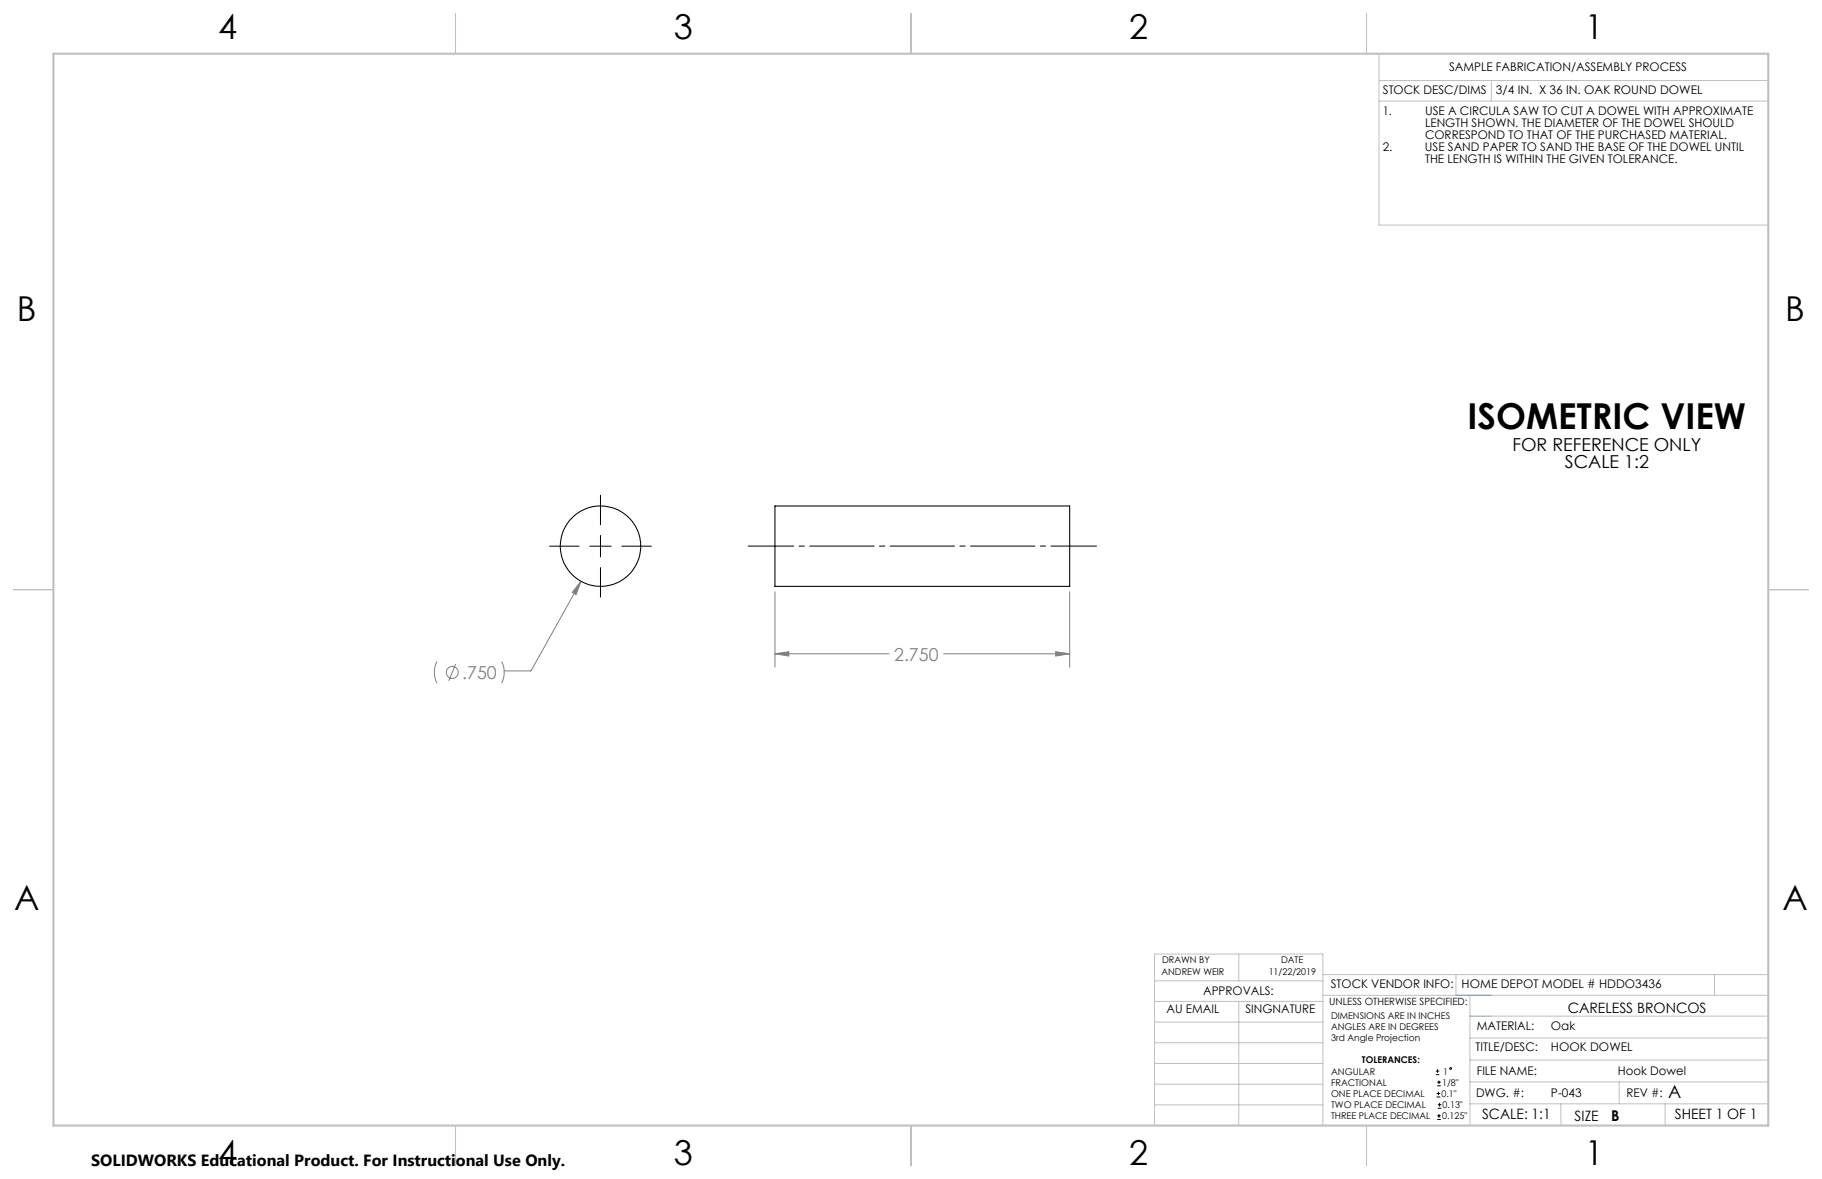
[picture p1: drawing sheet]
<svg xmlns="http://www.w3.org/2000/svg" width="432mm" height="279mm" viewBox="0 0 432 279" stroke-linecap="round" stroke-linejoin="round" font-family="sans-serif">
<g fill="none" stroke="#808080" stroke-width=".24">
<path d="M137.7 137.8l-11.9 21.2h-6.3M137.7 137.8l-1.2 3.1-.9-.5zM103.5 156.8l-.1 .3a5.7 5.7 0 0 0 .1 4.8M108 157.3l-1.6 4.1M118.9 156.8a5.7 5.7 0 0 1 0 5.1M183.7 140.2v17.9M183.7 154.9h27M183.7 154.9l3.2-.5v1.1zM223.6 154.9h29.9M250.2 154.4l3.3 .5-3.3 .6zM253.5 140.2v17.9"/>
<circle cx="107.2" cy="159.4" r="1.4"/>
</g>
<g fill="none" stroke="#000" stroke-width=".24">
<path d="M142.3 117.4v7M130.2 129.4h7M139.8 129.4h5.1M142.3 126.9v5.1M142.3 134.5v7M147.4 129.4h7M340.3 254.7h.8M340.3 253.8h.8M340.5 260h.8M340.5 259.2h.8M340.6 257.3h.9M340.6 256.5h.9"/>
<path d="M340.7 253.4v.8M340.9 258.7v.8M341 256.1v.8M340.6 265.3h.9M340.6 264.4h.9M340.7 262.6h.9M340.7 261.8h.9M341 264v.9M341.2 261.4v.8"/>
<circle cx="343.8" cy="253.2" r=".2"/>
</g>
<path d="M177.3 129.4h82.6" fill="none" stroke="#000" stroke-width=".24" stroke-dasharray="15.2 1.3 1.3 1.3" stroke-dashoffset="4.4"/>
<g fill="none" stroke="#c0c0c0" stroke-width=".24">
<path d="M326.8 19.1h92.3M326.8 12.7v40.6h92.3M353.4 19.1v4.9M326.8 24h92.3M273.6 232.4h39.9M273.6 237.3h39.9M293.6 226.1v6.3M293.6 237.3v29.4M313.5 235.9h105.6M313.5 231h105.6M345.1 231v4.9M348.4 235.9v30.9"/>
<path d="M406.3 231v4.9M273.6 242.2h39.9M273.6 247.1h39.9M273.6 252h39.9M273.6 256.9h39.9M348.4 246h70.7M348.4 256.4h70.7M348.4 251.2h70.7M348.4 240.8h70.7M383.7 256.4v5.2M273.6 261.8h39.9M313.5 266.7v-40.6h-39.9v40.6h74.4"/>
<path d="M348.4 261.6h70.7M369.9 261.6v5.2M394.6 261.6v5.2"/>
</g>
<path d="M108 3.2v9.5M215.9 3.2v9.5M323.8 3.2v9.5M3.1 139.7h9.6M419.1 139.7h9.5M108 266.7v9.6M215.9 266.7v9.6M323.8 266.7v9.6" fill="none" stroke="#c0c0c0" stroke-width=".25"/>
<path d="M12.7 12.7h406.4v254h-406.4z" fill="none" stroke="#c0c0c0" stroke-width=".5"/>
<path d="M345.1 235.9h8.3M348.4 240.8h5" fill="none" stroke="#53a9ff" stroke-width=".24"/>
<path d="M137.7 137.8l-2.1 2.6 .9 .5zM183.7 154.9l3.2-.5v1.1zM250.2 154.4l3.3 .5-3.3 .6z" fill="#808080"/>
<g fill="none" stroke="#000" stroke-width=".25">
<path d="M183.7 119.9h69.8v19.1h-69.8z"/>
<circle cx="142.3" cy="129.4" r="9.5"/>
</g>
<text font-size="8.5" x="347.8" y="101.8">ISOMETRIC VIEW</text>
<g font-size="8.1">
<text x="51.7" y="9.3">4</text>
<text x="159.7" y="9.3">3</text>
<text x="267.6" y="9.3">2</text>
<text x="375.6" y="9.3">1</text>
<text x="4" y="76">B</text>
<text x="423.1" y="76">B</text>
<text x="3.3" y="215.7">A</text>
<text x="422.4" y="215.7">A</text>
<text x="51.7" y="276">4</text>
<text x="159.7" y="276">3</text>
<text x="267.6" y="276">2</text>
<text x="375.6" y="276">1</text>
</g>
<g font-size="4.2">
<text x="358.4" y="106.8">FOR REFERENCE ONLY</text>
<text x="370.8" y="110.9">SCALE 1:2</text>
<text x="395.4" y="260.1">A</text>
</g>
<g font-size="4.2" fill="#808080">
<text x="109.5" y="160.9">.750</text>
<text x="211.9" y="156.5">2.750</text>
</g>
<text font-size="3.8" x="21.6" y="276.3">SOLIDWORKS Educational Product. For Instructional Use Only.</text>
<text font-size="3.5" x="381.8" y="265.6">B</text>
<g font-size="3.4">
<text x="371.5" y="240.1">CARELESS BRONCOS</text>
<text x="351.2" y="265.2">SCALE: 1:1</text>
<text x="373.2" y="265.6">SIZE</text>
<text x="396.9" y="265.2">SHEET 1 OF 1</text>
</g>
<g font-size="2.8">
<text x="343.4" y="16.9">SAMPLE FABRICATION/ASSEMBLY PROCESS</text>
<text x="327.7" y="22.3">STOCK DESC/DIMS</text>
<text x="354.5" y="22.2">3/4 IN. X 36 IN. OAK ROUND DOWEL</text>
<text x="327.7" y="27.3">1.</text>
<text x="337.7" y="27.3">USE A CIRCULA SAW TO CUT A DOWEL WITH APPROXIMATE</text>
<text x="327.7" y="35.8">2.</text>
<text x="337.7" y="35.8">USE SAND PAPER TO SAND THE BASE OF THE DOWEL UNTIL</text>
<text x="337.7" y="30.1">LENGTH SHOWN. THE DIAMETER OF THE DOWEL SHOULD</text>
<text x="337.7" y="33">CORRESPOND TO THAT OF THE PURCHASED MATERIAL.</text>
<text x="337.7" y="38.6">THE LENGTH IS WITHIN THE GIVEN TOLERANCE.</text>
<text x="285.1" y="235.7">APPROVALS:</text>
<text x="315.4" y="234.1">STOCK VENDOR INFO:</text>
<text x="346.4" y="234.1">HOME DEPOT MODEL # HDDO3436</text>
<text x="276.4" y="240.1">AU EMAIL</text>
<text x="295.1" y="240.1">SINGNATURE</text>
<text x="350" y="244.1">MATERIAL:</text>
<text x="367.6" y="244.1">Oak</text>
<text x="349.7" y="249.2">TITLE/DESC:</text>
<text x="367.6" y="249.2">HOOK DOWEL</text>
<text x="350" y="254.7">FILE NAME:</text>
<text x="383.4" y="254.8">Hook Dowel</text>
<text x="349.8" y="260">DWG. #:</text>
<text x="367.6" y="260">P-043</text>
<text x="385.5" y="260">REV #:</text>
</g>
<text font-size="2.4" x="315" y="238.1">UNLESS OTHERWISE SPECIFIED:</text>
<g font-size="2.2">
<text x="275.3" y="231.1">ANDREW WEIR</text>
<text x="275.4" y="228.2">DRAWN BY</text>
<text x="300.7" y="231.1">11/22/2019</text>
<text x="303.6" y="228.2">DATE</text>
<text x="315.4" y="241.4">DIMENSIONS ARE IN INCHES</text>
<text x="315.4" y="244">ANGLES ARE IN DEGREES</text>
<text x="315.4" y="246.7">3rd Angle Projection</text>
<text x="322.8" y="252">TOLERANCES:</text>
<text x="315.4" y="254.6">ANGULAR</text>
<text x="315.4" y="257.3">FRACTIONAL</text>
<text x="341.8" y="257.3">1/8&quot;</text>
<text x="342" y="254.6">1</text>
<text x="315.4" y="262.6">TWO PLACE DECIMAL</text>
<text x="315.4" y="260">ONE PLACE DECIMAL</text>
<text x="341.6" y="260">0.1&quot;</text>
<text x="341.9" y="262.6">0.13&quot;</text>
<text x="315.4" y="265.3">THREE PLACE DECIMAL</text>
<text x="341.8" y="265.3">0.125&quot;</text>
</g>
</svg>
